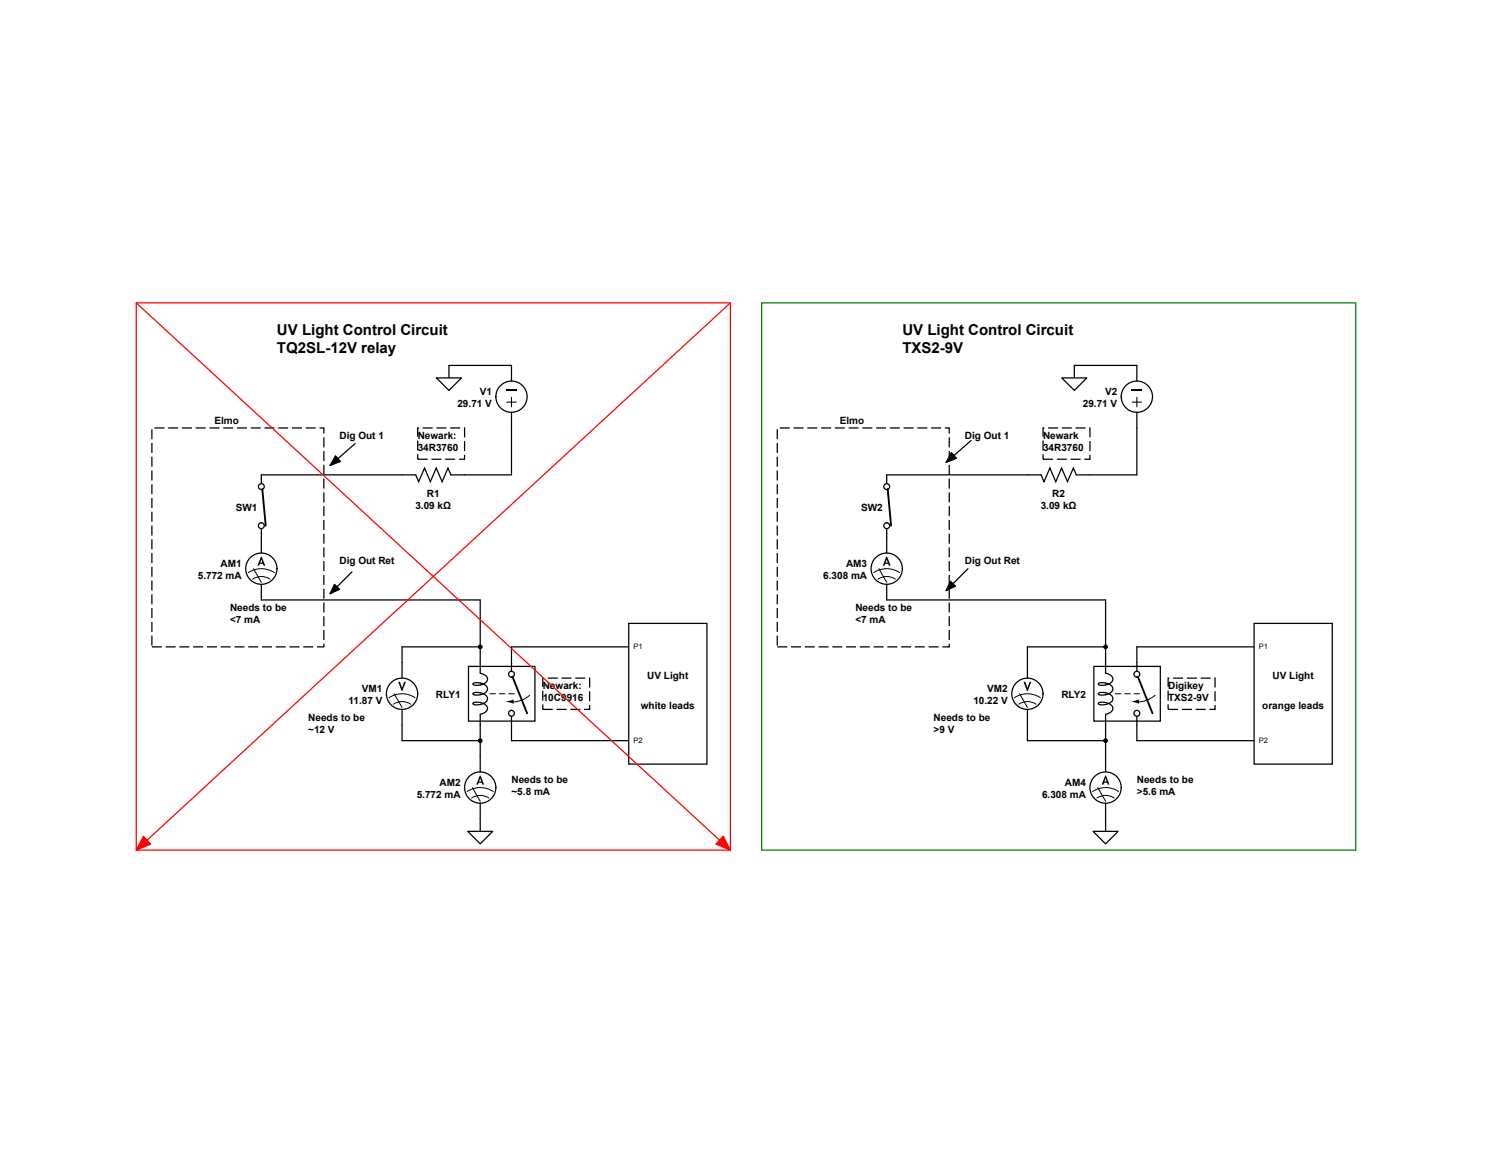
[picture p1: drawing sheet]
<svg xmlns="http://www.w3.org/2000/svg" width="279mm" height="216mm" viewBox="0 0 279 216" stroke-linecap="round" stroke-linejoin="round" font-family="sans-serif">
<path d="M142.6 56.7h111.3v102.5h-111.3z" fill="none" stroke="#008000" stroke-width=".23"/>
<path d="M25.5 56.7h111.3v102.5h-111.3z" fill="none" stroke="#f00" stroke-width=".23"/>
<path d="M28.4 80.1h32.3v41h-32.3zM78.2 80.1h8.8v5.9h-8.8zM145.6 80.1h32.2v41h-32.2zM195.3 80.1h8.8v5.9h-8.8zM101.6 127h8.8v5.8h-8.8zM218.7 127h8.8v5.8h-8.8z" fill="none" stroke="#000" stroke-width=".23" stroke-dasharray="1.9 .7" stroke-linecap="butt"/>
<path d="M49.1 91.6l.7 6.8" fill="none" stroke="#000" stroke-width=".35"/>
<g fill="none" stroke="#000" stroke-width=".23">
<path d="M48.9 88.9v1.7M48.9 99v1.6"/>
<circle cx="48.9" cy="91.1" r=".55"/>
<circle cx="48.9" cy="98.4" r=".55"/>
</g>
<circle cx="95.8" cy="74.3" r="2.93" fill="#fff"/>
<g fill="none" stroke="#000" stroke-width=".23">
<path d="M95.8 68.4v3M95.8 77.2v2.9"/>
<circle cx="95.8" cy="74.3" r="2.93"/>
</g>
<path d="M94.8 72.9h1.9v.2h-1.9zM95.7 74.3h.2v.9h.8v.2h-.8v.9h-.2v-.9h-.9v-.2h.9z" fill="#000"/>
<circle cx="48.9" cy="106.5" r="2.93" fill="#fff"/>
<g fill="none" stroke="#000" stroke-width=".23">
<path d="M84.1 68.4v2.4M95.8 80.1v8.8M48.9 100.6v3M48.9 109.4v2.9"/>
<circle cx="48.9" cy="106.5" r="2.93"/>
</g>
<path d="M46.5 107.2a4.4 4.4 0 0 1 4.9 0M47.3 108.4a2.93 2.93 0 0 1 3.3 0M47.5 106.5l1.4 2.5" fill="none" stroke="#000" stroke-width=".19"/>
<path d="M48.9 104.2h.1l.7 1.7h-.4l-.1-.3h-.5l-.2 .3h-.3zM48.9 104.7l-.2 .7h.4z" fill="#000"/>
<path d="M81.7 70.8h4.7l-2.3 2.3z" fill="#fff"/>
<path d="M81.7 70.8h4.7l-2.3 2.3zM75.3 88.9h2.6l.5 1.3 1.1-2.6 1.1 2.6 1.1-2.6 1.1 2.6 1.1-2.6 .5 1.3h11.4" fill="none" stroke="#000" stroke-width=".23"/>
<path d="M87.7 124.8h12.5v10.2h-12.5z" fill="#fff"/>
<g fill="none" stroke="#000" stroke-width=".23">
<path d="M89.9 112.3v13.8a1.25 1.25 0 0 1 1.4 1.3 2.26 2.26 0 0 1-2.7 .8v-.2a2.26 2.26 0 0 1 2.7 .8 1.25 1.25 0 0 1-1.4 1.3h-1.1l-.2-.1v-.2a2.26 2.26 0 0 1 2.7 .8 1.25 1.25 0 0 1-1.4 1.3h-1.1l-.2-.1v-.1a2.26 2.26 0 0 1 2.7 .8 1.25 1.25 0 0 1-1.4 1.3v2M87.7 124.8h12.5v10.2h-12.5zM95.8 124.1v1.6M95.8 134.1v1.7"/>
<circle cx="95.8" cy="133.6" r=".55"/>
<circle cx="95.8" cy="126.2" r=".55"/>
</g>
<path d="M96 126.7l2.7 6.9" fill="none" stroke="#000" stroke-width=".35"/>
<path d="M91.7 129.9h1.1M93.5 129.9h1.1M95.3 129.9h1M99.2 130.2a5.2 5.2 0 0 1-3.4 1.3" fill="none" stroke="#000" stroke-width=".19"/>
<path d="M94.7 131.4l1.5-.5v.9z" fill="#000"/>
<circle cx="89.9" cy="147.5" r="2.93" fill="#fff"/>
<g fill="none" stroke="#000" stroke-width=".23">
<path d="M89.9 135.8v8.7M89.9 150.4v2.9"/>
<circle cx="89.9" cy="147.5" r="2.93"/>
</g>
<path d="M87.5 148.2a4.4 4.4 0 0 1 4.9 0M88.3 149.4a2.93 2.93 0 0 1 3.3 0M88.5 147.5l1.4 2.5" fill="none" stroke="#000" stroke-width=".19"/>
<path d="M89.9 145.2h.1l.7 1.7h-.4l-.1-.3h-.6l-.1 .3h-.3zM89.9 145.7l-.2 .6h.4z" fill="#000"/>
<circle cx="75.3" cy="129.9" r="2.93" fill="#fff"/>
<g fill="none" stroke="#000" stroke-width=".23">
<path d="M48.9 88.9h26.4M48.9 112.3h41M75.3 132.8v5.9h14.6M89.9 121.1h-14.6v5.9M89.9 153.3v2.4"/>
<circle cx="75.3" cy="129.9" r="2.93"/>
</g>
<path d="M72.9 130.6a4.4 4.4 0 0 1 4.8 0M73.7 131.9a2.93 2.93 0 0 1 3.2 0M73.8 129.9l1.5 2.6" fill="none" stroke="#000" stroke-width=".19"/>
<path d="M74.6 127.7h.3l.4 1.1 .4-1.1h.3l-.6 1.7h-.2z" fill="#000"/>
<path d="M87.6 155.7h4.7l-2.4 2.3z" fill="#fff"/>
<path d="M84.1 68.4h11.7M66.5 83.1l-4.7 4.1 2-.8-1-1.1-1 1.9M65.9 107.1l-4.1 4.1 1.8-.8-1-1-.8 1.8M95.8 135.8v2.9h20.5M116.3 121.1h-20.5v3M87.6 155.7h4.7l-2.4 2.3z" fill="none" stroke="#000" stroke-width=".23"/>
<path d="M62.8 85.3l1 1.1-2 .8 4.7-4.1-4.7 4.1zM62.6 109.4l1 1-1.8 .8 4.1-4.1-4.1 4.1z" fill="#000"/>
<path d="M117.7 116.7h14.7v26.4h-14.7z" fill="#fff"/>
<g fill="none" stroke="#000" stroke-width=".23">
<path d="M166 88.9v1.7M166 99v1.6M117.7 116.7h14.7v26.4h-14.7zM116.3 121.1h1.4M116.3 138.7h1.4"/>
<circle cx="166.1" cy="91.1" r=".55"/>
<circle cx="166.1" cy="98.4" r=".55"/>
</g>
<path d="M166.2 91.6l.7 6.8" fill="none" stroke="#000" stroke-width=".35"/>
<circle cx="212.9" cy="74.3" r="2.93" fill="#fff"/>
<g fill="none" stroke="#000" stroke-width=".23">
<path d="M212.9 68.4v3M212.9 77.2v2.9"/>
<circle cx="212.9" cy="74.3" r="2.93"/>
</g>
<path d="M212 72.9h1.8v.2h-1.8zM212.8 74.3h.2v.9h.8v.2h-.8v.9h-.2v-.9h-.9v-.2h.9z" fill="#000"/>
<circle cx="166" cy="106.5" r="2.93" fill="#fff"/>
<g fill="none" stroke="#000" stroke-width=".23">
<path d="M201.2 68.4v2.4M212.9 80.1v8.8M166 100.6v3M166 109.4v2.9"/>
<circle cx="166" cy="106.5" r="2.93"/>
</g>
<path d="M163.6 107.2a4.4 4.4 0 0 1 4.9 0M164.4 108.4a2.93 2.93 0 0 1 3.3 0M164.6 106.5l1.4 2.5" fill="none" stroke="#000" stroke-width=".19"/>
<path d="M166 104.2h.1l.7 1.7h-.3l-.2-.3h-.5l-.2 .3h-.3zM166 104.7l-.2 .7h.4z" fill="#000"/>
<path d="M198.8 70.8h4.7l-2.3 2.3z" fill="#fff"/>
<path d="M198.8 70.8h4.7l-2.3 2.3zM192.4 88.9h2.6l.5 1.3 1.1-2.6 1.1 2.6 1.1-2.6 1.1 2.6 1.1-2.6 .5 1.3h11.4" fill="none" stroke="#000" stroke-width=".23"/>
<path d="M204.8 124.8h12.5v10.2h-12.5z" fill="#fff"/>
<g fill="none" stroke="#000" stroke-width=".23">
<path d="M207 112.3v13.8a1.25 1.25 0 0 1 1.4 1.3 2.26 2.26 0 0 1-2.7 .8v-.2a2.26 2.26 0 0 1 2.7 .8 1.25 1.25 0 0 1-1.4 1.3h-1.1l-.2-.1v-.2a2.26 2.26 0 0 1 2.7 .8 1.25 1.25 0 0 1-1.4 1.3h-1.1l-.2-.1v-.1a2.26 2.26 0 0 1 2.7 .8 1.25 1.25 0 0 1-1.4 1.3v2M204.8 124.8h12.5v10.2h-12.5zM212.9 124.1v1.6M212.9 134.1v1.7"/>
<circle cx="212.9" cy="133.6" r=".55"/>
<circle cx="212.9" cy="126.2" r=".55"/>
</g>
<path d="M213.1 126.7l2.7 6.9" fill="none" stroke="#000" stroke-width=".35"/>
<path d="M208.9 129.9h1M210.6 129.9h1.1M212.4 129.9h1M216.3 130.2a5.2 5.2 0 0 1-3.4 1.3" fill="none" stroke="#000" stroke-width=".19"/>
<path d="M211.8 131.4l1.5-.5v.9z" fill="#000"/>
<circle cx="207" cy="147.5" r="2.93" fill="#fff"/>
<g fill="none" stroke="#000" stroke-width=".23">
<path d="M207 135.8v8.7M207 150.4v2.9"/>
<circle cx="207" cy="147.5" r="2.93"/>
</g>
<path d="M204.6 148.2a4.4 4.4 0 0 1 4.9 0M205.4 149.4a2.93 2.93 0 0 1 3.3 0M205.6 147.5l1.4 2.5" fill="none" stroke="#000" stroke-width=".19"/>
<path d="M207 145.2h.1l.7 1.7h-.4l-.1-.3h-.6l-.1 .3h-.3zM207 145.7l-.2 .6h.4z" fill="#000"/>
<circle cx="192.4" cy="129.9" r="2.93" fill="#fff"/>
<g fill="none" stroke="#000" stroke-width=".23">
<path d="M166 88.9h26.4M166 112.3h41M192.4 132.8v5.9h14.6M207 121.1h-14.6v5.9M207 153.3v2.4"/>
<circle cx="192.4" cy="129.9" r="2.93"/>
</g>
<path d="M190 130.6a4.4 4.4 0 0 1 4.8 0M190.8 131.9a2.93 2.93 0 0 1 3.2 0M190.9 129.9l1.5 2.6" fill="none" stroke="#000" stroke-width=".19"/>
<path d="M191.7 127.7h.3l.4 1.1 .4-1.1h.3l-.6 1.7h-.2z" fill="#000"/>
<path d="M204.7 155.7h4.7l-2.4 2.3z" fill="#fff"/>
<path d="M201.2 68.4h11.7M181.9 82.5l-4.7 4.1 1.9-.8-.9-1-1 1.8M181.3 106.5l-4.1 4.1 1.7-.8-.9-1-.8 1.8M212.9 135.8v2.9h20.5M233.4 121.1h-20.5v3M204.7 155.7h4.7l-2.4 2.3z" fill="none" stroke="#000" stroke-width=".23"/>
<path d="M178.2 84.8l.9 1-1.9 .8 4.7-4.1-4.7 4.1zM178 108.8l.9 1-1.7 .8 4.1-4.1-4.1 4.1z" fill="#000"/>
<path d="M234.9 116.7h14.6v26.4h-14.6z" fill="#fff"/>
<path d="M234.9 116.7h14.6v26.4h-14.6zM233.4 121.1h1.5M233.4 138.7h1.5" fill="none" stroke="#000" stroke-width=".23"/>
<path d="M25.5 56.7l111.3 102.5-2.7-1.1 1.3-1.5 1.4 2.6z" fill="#f00"/>
<path d="M25.5 56.7l111.3 102.5-1.4-2.6-1.3 1.5 2.7 1.1" fill="none" stroke="#f00" stroke-width=".23"/>
<path d="M26.9 156.6l1.3 1.5-2.7 1.1 111.3-102.5-111.3 102.5z" fill="#f00"/>
<path d="M136.8 56.7l-111.3 102.5 2.7-1.1-1.3-1.5-1.4 2.6" fill="none" stroke="#f00" stroke-width=".23"/>
<g fill="#000">
<circle cx="89.9" cy="138.7" r=".35"/>
<circle cx="89.9" cy="121.1" r=".35"/>
<circle cx="207" cy="138.7" r=".35"/>
<circle cx="207" cy="121.1" r=".35"/>
</g>
<g fill="none" stroke="#000" stroke-width=".19">
<circle cx="89.9" cy="138.7" r=".35"/>
<circle cx="89.9" cy="121.1" r=".35"/>
<circle cx="207" cy="138.7" r=".35"/>
<circle cx="207" cy="121.1" r=".35"/>
</g>
<g font-size="2.8">
<text x="51.9" y="62.7">UV Light Control Circuit</text>
<text x="169" y="62.7">UV Light Control Circuit</text>
<text x="51.9" y="66">TQ2SL-12V relay</text>
<text x="169" y="66">TXS2-9V</text>
</g>
<g font-size="1.9">
<text x="85.7" y="76.2">29.71 V</text>
<text x="89.8" y="74">V1</text>
<text x="202.8" y="76.2">29.71 V</text>
<text x="206.9" y="74">V2</text>
<text x="40.2" y="79.3">Elmo</text>
<text x="63.6" y="82.3">Dig Out 1</text>
<text x="78.2" y="82.3">Newark:</text>
<text x="157.3" y="79.3">Elmo</text>
<text x="180.7" y="82.3">Dig Out 1</text>
<text x="195.3" y="82.3">Newark</text>
<text x="78.2" y="84.5">34R3760</text>
<text x="195.3" y="84.5">34R3760</text>
<text x="44.1" y="95.6">SW1</text>
<text x="77.8" y="95.3">3.09 kΩ</text>
<text x="79.9" y="93.1">R1</text>
<text x="161.2" y="95.6">SW2</text>
<text x="194.9" y="95.3">3.09 kΩ</text>
<text x="197.1" y="93.1">R2</text>
<text x="41.3" y="106.2">AM1</text>
<text x="63.6" y="105.7">Dig Out Ret</text>
<text x="158.4" y="106.2">AM3</text>
<text x="180.7" y="105.7">Dig Out Ret</text>
<text x="37" y="108.5">5.772 mA</text>
<text x="154.2" y="108.5">6.308 mA</text>
<text x="43.1" y="114.5">Needs to be</text>
<text x="43.1" y="116.7">&lt;7 mA</text>
<text x="160.2" y="114.5">Needs to be</text>
<text x="160.2" y="116.7">&lt;7 mA</text>
<text x="65.3" y="131.9">11.87 V</text>
<text x="67.8" y="129.6">VM1</text>
<text x="81.6" y="130.8">RLY1</text>
<text x="101.6" y="129.1">Newark:</text>
<text x="101.6" y="131.3">10C9916</text>
<text x="121.2" y="127.1">UV Light</text>
<text x="182.3" y="131.9">10.22 V</text>
<text x="184.9" y="129.6">VM2</text>
<text x="198.8" y="130.8">RLY2</text>
<text x="218.7" y="129.1">Digikey</text>
<text x="218.7" y="131.3">TXS2-9V</text>
<text x="238.3" y="127.1">UV Light</text>
<text x="57.7" y="135">Needs to be</text>
<text x="57.7" y="137.2">~12 V</text>
<text x="120" y="132.7">white leads</text>
<text x="174.8" y="135">Needs to be</text>
<text x="174.8" y="137.2">&gt;9 V</text>
<text x="236.4" y="132.7">orange leads</text>
<text x="78" y="149.4">5.772 mA</text>
<text x="82.3" y="147.2">AM2</text>
<text x="95.8" y="146.7">Needs to be</text>
<text x="95.8" y="148.9">~5.8 mA</text>
<text x="195.1" y="149.4">6.308 mA</text>
<text x="199.4" y="147.2">AM4</text>
<text x="212.9" y="146.7">Needs to be</text>
<text x="212.9" y="148.9">&gt;5.6 mA</text>
</g>
<g font-size="1.4">
<text x="118.6" y="121.6">P1</text>
<text x="235.7" y="121.6">P1</text>
<text x="118.6" y="139.2">P2</text>
<text x="235.7" y="139.2">P2</text>
</g>
</svg>
